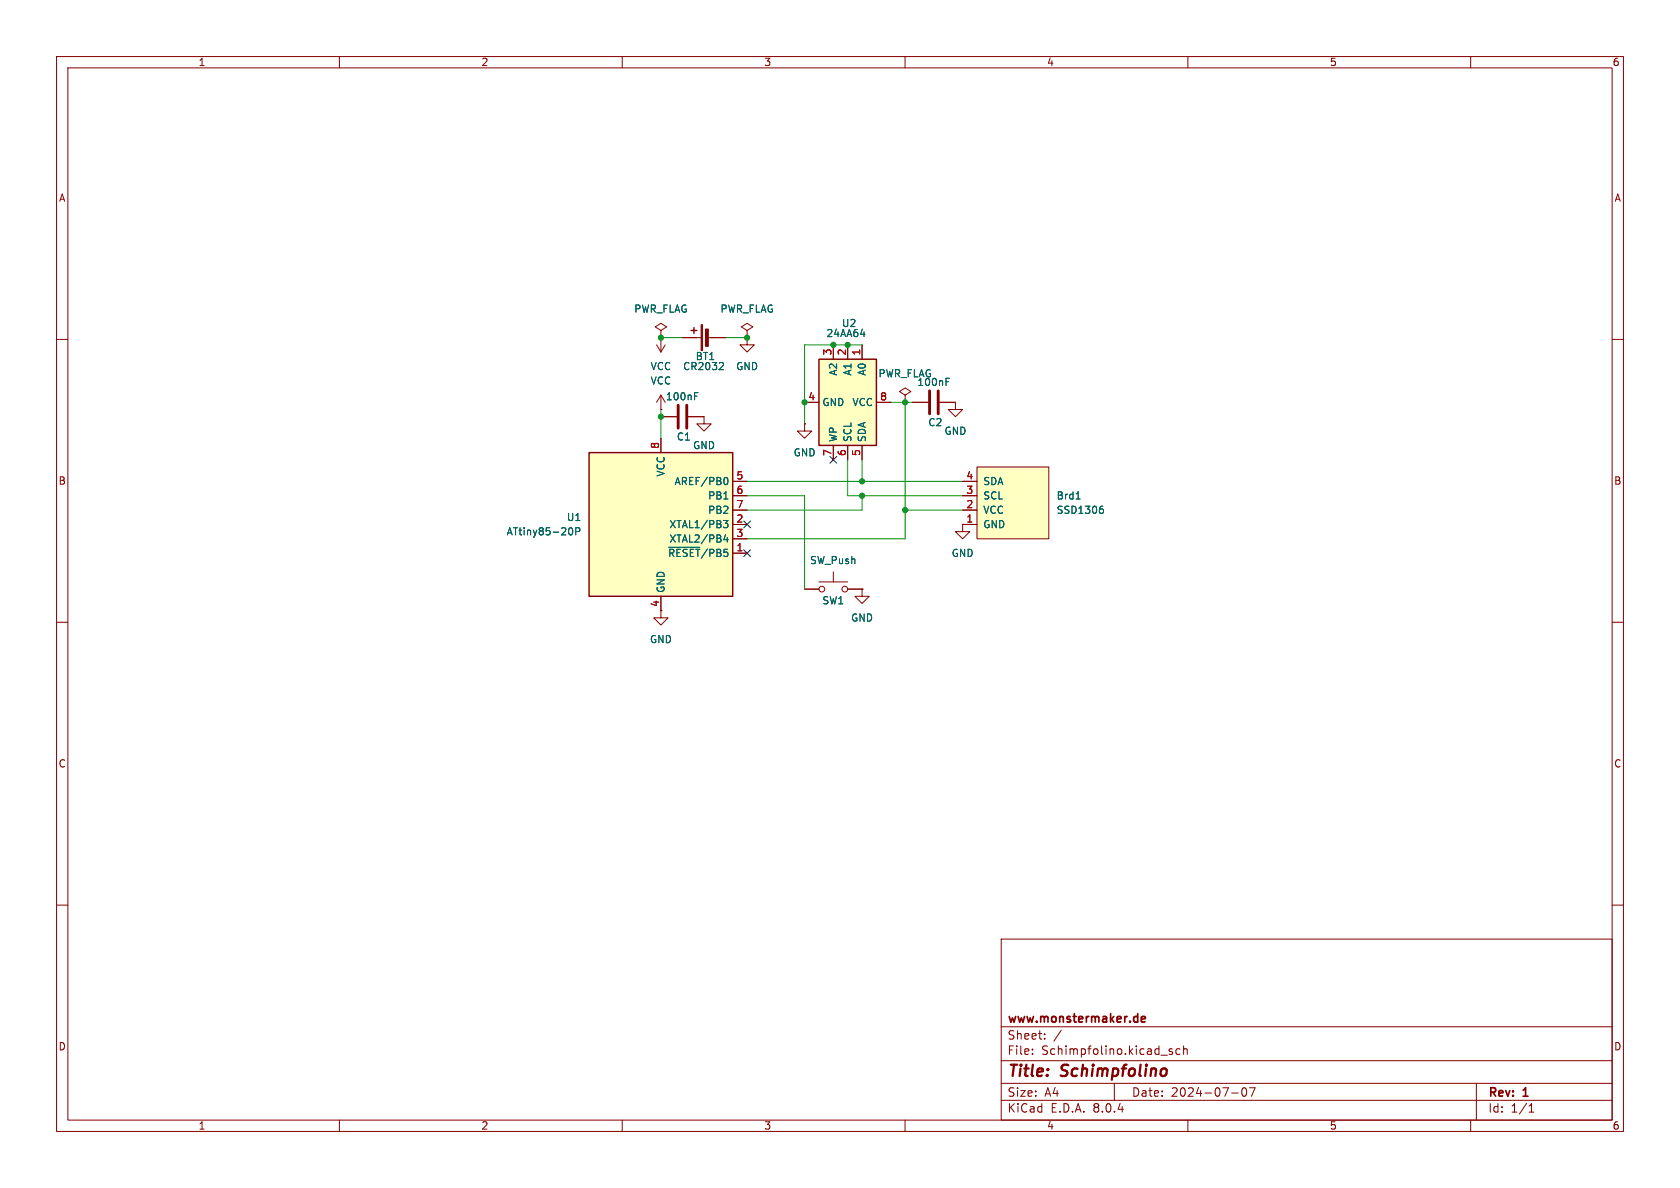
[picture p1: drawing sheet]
<svg xmlns="http://www.w3.org/2000/svg" width="297mm" height="210mm" viewBox="0 0 297 210" stroke-linecap="round" stroke-linejoin="round" font-family="sans-serif">
<g fill="none" stroke="#840000" stroke-width=".18">
<path d="M10 10h277v190h-277zM12 12h273v186h-273zM60 10v2M110 10v2M160 10v2M210 10v2M260 10v2M10 60h2M120.6 59.7h3.4M125 59.7h3.3M132.1 58.4l1-.6-1-.6-1 .6 1 .6v1.3M132.1 59.7h.1"/>
<path d="M132.1 59.7v1.3h1.2l-1.2 1.2-1.3-1.2h1.3M285 60h2M160 69.9l1-.7-1-.6-1 .6 1 .7v1.2M160 71.1h.1M161.3 71.1h2.8M166.1 71.1h2.8v1.3h1.3l-1.3 1.3-1.3-1.3h1.3M10 110h2M142.2 104.1h2.6M144.8 102.9h5.1M147.3 101.1v1.8M149.9 104.1h2.5M152.4 104.1v1.3h1.3l-1.3 1.3-1.3-1.3h1.3"/>
<path d="M152.4 104.1h.1M285 110h2M10 160h2M285 160h2M177 166h108v32h-108zM60 198v2M110 198v2M160 198v2M177 194.5h108M177 191.5h108M177 187.5h108M177 181.5h108"/>
<path d="M182.5 186.3v.1M182.5 185.5v.1M184.7 183.6v.1M184.7 182.8v.1M187.6 182.1l-1.3 2M197 191.5v3M207.2 185.5l-.3-.1-.2 .2v.2l.5 .2v.3h-.5M208.6 185.5l-.4-.1-.3 .3v.4l.1 .2h.6M209.2 185.5l.3-.1 .3 .1 .1 .9M209.2 184.9v1.5M210 198v2M217.7 193.2h1.2"/>
<path d="M219.7 192.4l.2-.1a.81 .81 0 0 1 .6 .6 .81 .81 0 0 1-.3 .8l-.2 .1a.81 .81 0 0 1-.3-1.4zM220.9 192.3h1l-.7 1.5M260 198v2M261 191.5v6.5M270.3 196.6h.9M270.3 195.5l.4-.4v1.5"/>
<circle cx="145.3" cy="104.1" r=".51"/>
<circle cx="149.4" cy="104.1" r=".51"/>
</g>
<path d="M201.8 180.2l.7-.2-.1-.2-.4-.1-.2 .2v.7h.6" fill="none" stroke="#840000" stroke-width=".3"/>
<g fill="#840000" stroke="#840000" stroke-width=".18">
<path d="M124 57.4h.2v4.6h-.2z"/>
<path d="M124.7 58.2h.5v3h-.5z"/>
</g>
<path d="M122.2 58.4h1M122.7 57.9v1" fill="none" stroke="#840000" stroke-width=".25"/>
<path d="M127.7 64.1l.2 .2-.1 .3-.7 .7h.8M167.2 67.5h.5M167.2 66.9h.7" fill="none" stroke="#006464" stroke-width=".18"/>
<path d="M164.3 69.1v4.1M165.9 69.1v4.1" fill="none" stroke="#840000" stroke-width=".51"/>
<path d="M104.1 80h25.4v25.4h-25.4z" fill="#ffffc2"/>
<path d="M104.1 80h25.4v25.4h-25.4z" fill="none" stroke="#840000" stroke-width=".25"/>
<g fill="none" stroke="#840000" stroke-width=".18">
<path d="M116.8 72.4h.1M116.8 69.9v2.5M116.8 77.5v2.5M116.8 69.9l-.7 1.2M116.8 69.9l.8 1.2M116.8 73.7h2.8M121.7 73.7h2.8v1.2h1.2l-1.2 1.3-1.3-1.3h1.3M142.2 74.9v1.3h1.3l-1.3 1.3-1.2-1.3h1.2M142.2 74.9h.1M129.5 97.8h2.6M129.5 92.7h2.6M129.5 95.3h2.6"/>
<path d="M129.5 85.1h2.6M129.5 87.6h2.6M129.5 90.2h2.6M116.8 105.4v2.6"/>
</g>
<path d="M122.8 70h.4M122.8 69.4h.6M100.7 93.3h.1a.68 .68 0 0 1 .5 .6 .68 .68 0 0 1-.5 .7l-.1-.1M101.8 94l.6-.1 .1-.2v-.3l-.7-.1v1.3M118.2 96.7h5.5M127.9 92h.8l-.4 .5 .3 .1v.6l-.2 .1-.4-.1M128.1 84.5l.2-.1a.68 .68 0 0 1 .4 .6 .68 .68 0 0 1-.4 .7l-.2-.1M128.3 94.5l-.3 .9h.8M128.6 95v.8" fill="none" stroke="#006464" stroke-width=".18"/>
<path d="M119.9 71.6v4.1M121.4 71.6v4.1" fill="none" stroke="#840000" stroke-width=".51"/>
<path d="M144.8 63.5h10.1v15.2h-10.1z" fill="#ffffc2"/>
<path d="M144.8 63.5h10.1v15.2h-10.1z" fill="none" stroke="#840000" stroke-width=".25"/>
<g fill="none" stroke="#840000" stroke-width=".18">
<path d="M116.8 59.7h.1M116.8 58.4l1.1-.6-1.1-.6-1 .6 1 .6v1.3M116.8 59.7v2.5M116.1 61l.7 1.2M117.6 61l-.8 1.2M142.2 71.1h2.6M147.3 61v2.5M147.3 78.7v2.6M149.9 61v2.5M149.9 78.7v2.6M152.4 61v2.5M152.4 78.7v2.6"/>
<path d="M154.9 71.1h2.6"/>
</g>
<path d="M152.1 59.1h.8" fill="none" stroke="#006464" stroke-width=".18"/>
<path d="M172.7 82.6h12.7v12.7h-12.7z" fill="#ffffc2"/>
<g fill="none" stroke="#840000" stroke-width=".18">
<path d="M116.8 59.7h.1M120.6 59.7h2.6M125.7 59.7h2.6M132.1 59.7h.1M116.8 72.4h.1M116.8 77.5v2.5M116.8 73.7h2.8M121.7 73.7h2.8M142.2 74.9h.1M142.2 71.1h2.6M147.3 61v2.5M147.3 78.7v2.6"/>
<path d="M149.9 61v2.5M149.9 78.7v2.6M152.4 61v2.5M152.4 78.7v2.6M154.9 71.1h2.6M160 71.1h.1M161.3 71.1h2.8M166.1 71.1h2.8M129.5 92.7h2.6M129.5 90.2h2.6M129.5 87.6h2.6M129.5 85.1h2.6"/>
<path d="M129.5 97.8h2.6M129.5 95.3h2.6M170.2 92.7v1.3h1.2l-1.2 1.3-1.3-1.3h1.3M170.2 92.7h.1M170.2 92.7h2.5M170.2 90.2h2.5M170.2 87.6h2.5M170.2 85.1h2.5M172.7 82.6h12.7v12.7h-12.7zM116.8 105.4v3.8h1.3l-1.3 1.3-1.2-1.3h1.2M142.2 104.1h2.6M149.9 104.1h2.5"/>
<path d="M152.4 104.1h.1"/>
</g>
<g fill="none" stroke="#006464" stroke-width=".18">
<path d="M152.1 59.1h.8M122.8 70h.4M122.8 69.4h.6M127.7 64.1l.2 .2-.1 .3-.7 .7h.8M167.2 67.5h.5M167.2 66.9h.7M100.7 93.3h.1a.68 .68 0 0 1 .5 .6 .68 .68 0 0 1-.5 .7l-.1-.1M101.8 94l.6-.1 .1-.2v-.3l-.7-.1v1.3M118.2 96.7h5.5M127.9 92h.8l-.4 .5 .3 .1v.6l-.2 .1-.4-.1M128.1 84.5l.2-.1a.68 .68 0 0 1 .4 .6 .68 .68 0 0 1-.4 .7l-.2-.1M128.3 94.5l-.3 .9h.8"/>
<path d="M128.6 95v.8M190.2 88.2h.8M194.6 90h.4l.1 .2-.1 .4-.4 .1M194.7 89.5h.3"/>
</g>
<path d="M116.8 59.7h3.8M128.3 59.7h3.8M116.8 72.4v5.1M152.4 61h-10.2v13.9M157.5 71.1h3.8M160 71.1v24.2h-27.9M132.1 87.6h10.1v16.5M132.1 85.1h38.1M149.9 81.3v6.3h20.3M152.4 81.3v3.8M152.4 87.6v2.6h-20.3M160 90.2h10.2" fill="none" stroke="#009600" stroke-width=".18"/>
<path d="M131.5 97.2l1.2 1.2M131.5 92.1l1.2 1.2M132.7 97.2l-1.2 1.2M132.7 92.1l-1.2 1.2M146.7 80.7l1.2 1.2M147.9 80.7l-1.2 1.2" fill="none" stroke="#000084" stroke-width=".18"/>
<g fill="#009600" stroke="#009600" stroke-width=".18">
<circle cx="147.3" cy="61" r=".46"/>
<circle cx="149.9" cy="61" r=".46"/>
<circle cx="152.4" cy="87.6" r=".46"/>
<circle cx="160" cy="90.2" r=".46"/>
<circle cx="152.4" cy="85.1" r=".46"/>
<circle cx="160" cy="71.1" r=".46"/>
<circle cx="132.1" cy="59.7" r=".46"/>
<circle cx="142.2" cy="71.1" r=".46"/>
<circle cx="116.8" cy="73.7" r=".46"/>
<circle cx="116.8" cy="59.7" r=".46"/>
</g>
<g font-size="2.8" fill="#840000">
<text x="178" y="190.9">Title:</text>
<text x="187.7" y="190.9">Schimpfolino</text>
</g>
<g font-size="2.1" fill="#840000">
<text x="178" y="184">Sheet:</text>
<text x="178" y="181.2">www.monstermaker.de</text>
<text x="178" y="186.7">File:</text>
<text x="184.1" y="186.7">Schimpfolino.kicad_sch</text>
<text x="178" y="196.9">KiCad</text>
<text x="178" y="194.1">Size:</text>
<text x="184.7" y="194.1">A4</text>
<text x="185.7" y="196.9">E.D.A.</text>
<text x="193.3" y="196.9">8.0.4</text>
<text x="200" y="194.1">Date:</text>
<text x="207" y="194.1">2024-07-07</text>
<text x="263" y="194.3">Rev:</text>
<text x="263" y="196.9">Id:</text>
<text x="267.1" y="196.9">1/1</text>
<text x="269.4" y="194.3">1</text>
</g>
<g font-size="1.8" fill="#840000">
<text x="35" y="11.9">1</text>
<text x="85" y="11.9">2</text>
<text x="135" y="11.9">3</text>
<text x="185" y="11.9">4</text>
<text x="235" y="11.9">5</text>
<text x="285" y="11.9">6</text>
<text x="10.3" y="35.9">A</text>
<text x="285.3" y="35.9">A</text>
<text x="10.3" y="85.9">B</text>
<text x="285.3" y="85.9">B</text>
<text x="116.6" y="107.4" transform="rotate(-90 116.6 107.4)">4</text>
<text x="10.3" y="135.9">C</text>
<text x="285.3" y="135.9">C</text>
<text x="10.3" y="185.9">D</text>
<text x="285.3" y="185.9">D</text>
<text x="35" y="199.9">1</text>
<text x="85" y="199.9">2</text>
<text x="135" y="199.9">3</text>
<text x="185" y="199.9">4</text>
<text x="235" y="199.9">5</text>
<text x="285" y="199.9">6</text>
</g>
<g font-size="1.8" fill="#006464">
<text x="112" y="55.5">PWR_FLAG</text>
<text x="127.3" y="55.5">PWR_FLAG</text>
<text x="146" y="59.8">24AA64</text>
<text x="148.7" y="58">U2</text>
<text x="114.9" y="65.6">VCC</text>
<text x="120.7" y="65.6">CR2032</text>
<text x="122.9" y="63.9">BT1</text>
<text x="130" y="65.6">GND</text>
<text x="114.9" y="68.2">VCC</text>
<text x="117.6" y="71">100nF</text>
<text x="145.3" y="72">GND</text>
<text x="148.2" y="66.5" transform="rotate(-90 148.2 66.5)">A2</text>
<text x="150.6" y="72">VCC</text>
<text x="150.7" y="66.5" transform="rotate(-90 150.7 66.5)">A1</text>
<text x="153.3" y="66.5" transform="rotate(-90 153.3 66.5)">A0</text>
<text x="155.2" y="66.9">PWR_FLAG</text>
<text x="162.1" y="68.4">100nF</text>
<text x="164" y="75.5">C2</text>
<text x="166.9" y="77.1">GND</text>
<text x="119.6" y="78.1">C1</text>
<text x="122.4" y="79.6">GND</text>
<text x="140.2" y="80.9">GND</text>
<text x="148.2" y="78.2" transform="rotate(-90 148.2 78.2)">WP</text>
<text x="150.7" y="78.2" transform="rotate(-90 150.7 78.2)">SCL</text>
<text x="153.3" y="78.2" transform="rotate(-90 153.3 78.2)">SDA</text>
<text x="117.7" y="84.3" transform="rotate(-90 117.7 84.3)">VCC</text>
<text x="119.2" y="86">AREF/PB0</text>
<text x="125.1" y="88.5">PB1</text>
<text x="173.7" y="88.5">SCL</text>
<text x="173.7" y="86">SDA</text>
<text x="186.7" y="88.5">Brd1</text>
<text x="89.5" y="94.8">ATtiny85-20P</text>
<text x="100.1" y="92.3">U1</text>
<text x="118.2" y="93.6">XTAL1/PB3</text>
<text x="125.1" y="91">PB2</text>
<text x="173.7" y="93.6">GND</text>
<text x="173.7" y="91">VCC</text>
<text x="186.7" y="91">SSD1306</text>
<text x="118" y="98.7">~{RESET}/PB5</text>
<text x="118.2" y="96.1">XTAL2/PB4</text>
<text x="143.1" y="99.9">SW_Push</text>
<text x="168.1" y="98.7">GND</text>
<text x="117.7" y="104.9" transform="rotate(-90 117.7 104.9)">GND</text>
<text x="145.3" y="107">SW1</text>
<text x="114.8" y="113.9">GND</text>
<text x="150.4" y="110.1">GND</text>
</g>
<g font-size="1.8" fill="#a90000">
<text x="147.1" y="62.9" transform="rotate(-90 147.1 62.9)">3</text>
<text x="149.6" y="62.9" transform="rotate(-90 149.6 62.9)">2</text>
<text x="152.1" y="62.9" transform="rotate(-90 152.1 62.9)">1</text>
<text x="142.8" y="70.9">4</text>
<text x="155.5" y="70.9">8</text>
<text x="116.6" y="79.4" transform="rotate(-90 116.6 79.4)">8</text>
<text x="147.1" y="80.7" transform="rotate(-90 147.1 80.7)">7</text>
<text x="149.6" y="80.7" transform="rotate(-90 149.6 80.7)">6</text>
<text x="152.1" y="80.7" transform="rotate(-90 152.1 80.7)">5</text>
<text x="130.1" y="84.8">5</text>
<text x="130.1" y="87.4">6</text>
<text x="130.1" y="89.9">7</text>
<text x="170.7" y="89.9">2</text>
<text x="170.7" y="87.4">3</text>
<text x="170.7" y="84.8">4</text>
<text x="130.1" y="92.5">2</text>
<text x="130.1" y="95">3</text>
<text x="170.7" y="92.5">1</text>
<text x="130.1" y="97.5">1</text>
</g>
</svg>
